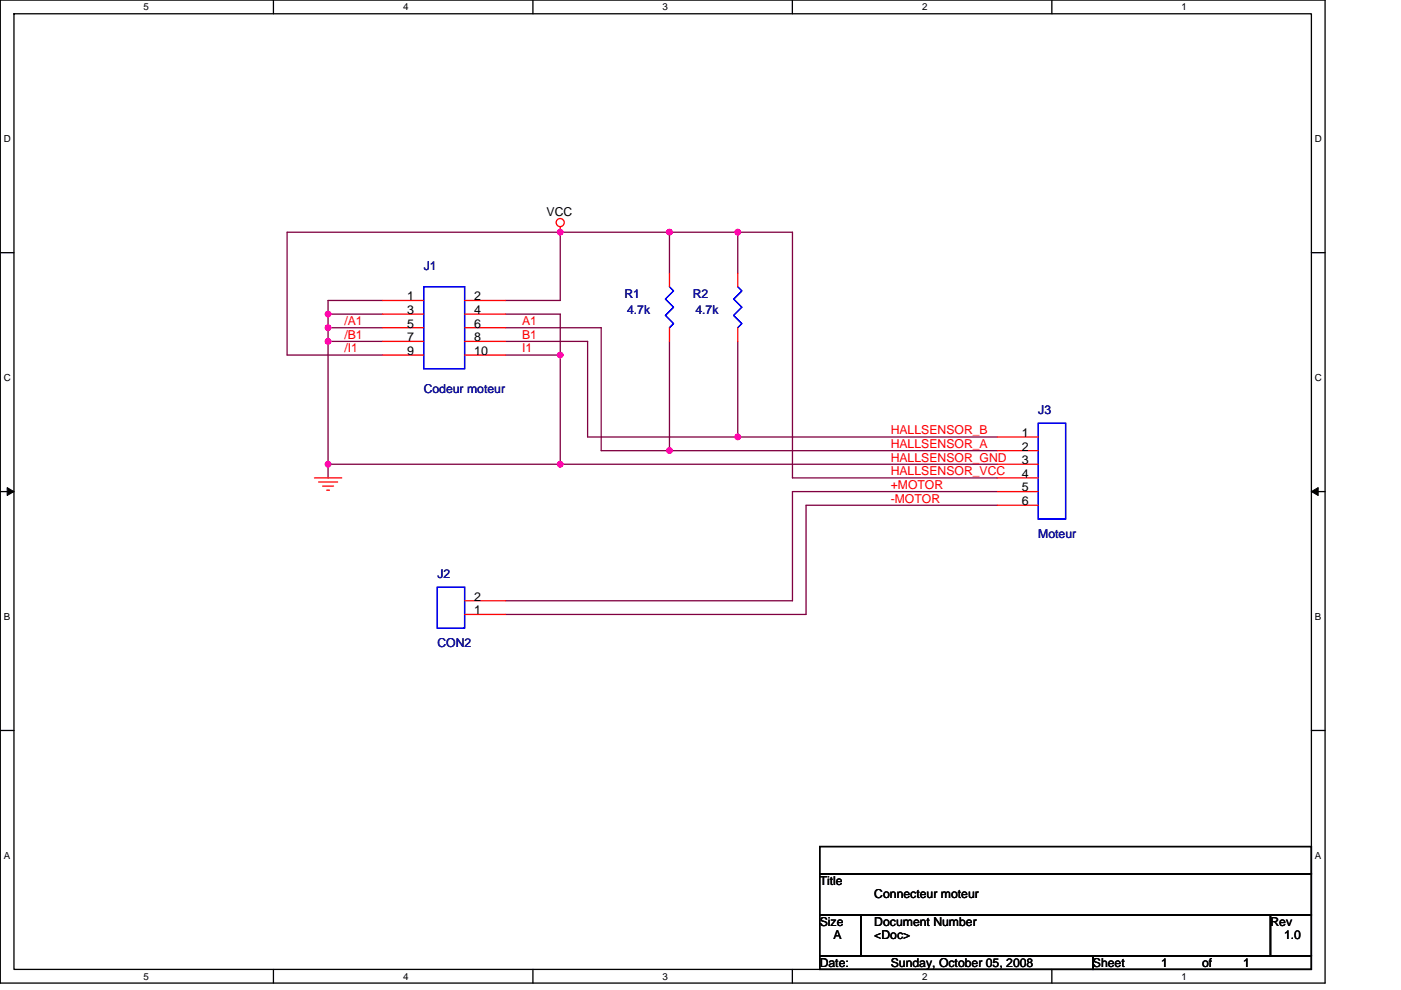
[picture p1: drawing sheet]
<svg xmlns="http://www.w3.org/2000/svg" width="297mm" height="210mm" viewBox="0 0 297 210" stroke-linecap="round" stroke-linejoin="round" font-family="sans-serif">
<path d="M.1 0h280.8v208.5h-280.8zM3 2.9h275v202.7h-275z" fill="none" stroke="#000" stroke-width=".28"/>
<g fill="#fff">
<path d="M30.5 .3h1.1v2.3h-1.1z"/>
<path d="M30.5 205.9h1.1v2.3h-1.1z"/>
</g>
<path d="M58 0v2.9M58 205.6v2.9" fill="none" stroke="#000" stroke-width=".28"/>
<g fill="#fff">
<path d="M85.5 .3h1.1v2.3h-1.1z"/>
<path d="M85.5 205.9h1.1v2.3h-1.1z"/>
</g>
<path d="M113 0v2.9M113 205.6v2.9" fill="none" stroke="#000" stroke-width=".28"/>
<g fill="#fff">
<path d="M140.5 .3h1.1v2.3h-1.1z"/>
<path d="M140.5 205.9h1.1v2.3h-1.1z"/>
</g>
<path d="M168 0v2.9M168 205.6v2.9" fill="none" stroke="#000" stroke-width=".28"/>
<g fill="#fff">
<path d="M195.5 .3h1.2v2.3h-1.2z"/>
<path d="M195.5 205.9h1.2v2.3h-1.2z"/>
</g>
<path d="M223 0v2.9M223 205.6v2.9" fill="none" stroke="#000" stroke-width=".28"/>
<g fill="#fff">
<path d="M250.5 .3h1.2v2.3h-1.2z"/>
<path d="M250.5 205.9h1.2v2.3h-1.2z"/>
<path d="M.8 28.3h1.5v2.3h-1.5z"/>
<path d="M278.8 28.3h1.5v2.3h-1.5z"/>
<path d="M.8 78.9h1.5v2.3h-1.5z"/>
<path d="M278.8 78.9h1.5v2.3h-1.5z"/>
</g>
<path d="M.1 53.6h2.9M278 53.6h2.9" fill="none" stroke="#000" stroke-width=".28"/>
<g fill="#fff">
<path d="M.8 129.6h1.4v2.3h-1.4z"/>
<path d="M278.8 129.6h1.4v2.3h-1.4z"/>
</g>
<path d="M.1 104.3h2.9M278 104.3h2.9" fill="none" stroke="#000" stroke-width=".28"/>
<path d="M1.5 103.4l1.5 .9-1.5 .8zM278 104.3l1.5-.9v1.7z" fill="#000" stroke="#000" stroke-width=".21"/>
<g fill="#fff">
<path d="M.8 180.3h1.4v2.3h-1.4z"/>
<path d="M278.8 180.3h1.4v2.3h-1.4z"/>
</g>
<path d="M.1 154.9h2.9M278 154.9h2.9M173.8 179.6h104.2v5.7h-104.2zM173.8 194h8.7v8.7h-8.7zM173.8 185.3h104.2v8.7h-104.2zM182.5 194h86.9v8.7h-86.9zM269.4 194h8.6v8.7h-8.6zM173.8 202.7h57.9v2.9h-57.9zM231.7 202.7h46.3v2.9h-46.3z" fill="none" stroke="#000" stroke-width=".28"/>
<g fill="none" stroke="#800040" stroke-width=".28">
<path d="M118.8 49.3v14.4h-11.6M118.8 49.3h-57.9v26h20.2M118.8 49.3h23.1M141.9 49.3h14.5M141.9 49.3v8.6M156.4 49.3h11.6v52.1h43.5M156.4 49.3v8.6M69.6 72.4v26.1M69.6 66.6v2.9M69.6 69.5v2.9M69.6 66.6h11.5M69.6 69.5h11.5"/>
<path d="M69.6 72.4h11.5M81.1 63.7h-11.5v2.9M107.2 75.3h11.6M107.2 66.6h11.6v8.7M107.2 72.4h17.4v20.3h31.8M107.2 69.5h20.3v26.1h14.4M118.8 75.3v23.2M141.9 72.4v23.2M156.4 72.4v20.3M69.6 98.5v2.9M69.6 98.5h49.2M118.8 98.5h92.7"/>
<path d="M141.9 95.6h69.6M156.4 92.7h55.1M211.5 107.2h-40.6v23.1h-63.7M211.5 104.3h-43.5v23.1h-60.8"/>
</g>
<g fill="#f0f" stroke="#f0f" stroke-width=".28">
<circle cx="69.6" cy="98.5" r=".57"/>
<circle cx="69.6" cy="66.6" r=".57"/>
<circle cx="69.6" cy="69.5" r=".57"/>
<circle cx="69.6" cy="72.4" r=".57"/>
<circle cx="156.4" cy="92.7" r=".57"/>
<circle cx="141.9" cy="49.2" r=".57"/>
<circle cx="118.8" cy="49.2" r=".57"/>
<circle cx="118.8" cy="98.5" r=".57"/>
<circle cx="141.9" cy="95.6" r=".57"/>
<circle cx="156.4" cy="49.2" r=".57"/>
<circle cx="118.8" cy="75.3" r=".57"/>
</g>
<g fill="none" stroke="#f00" stroke-width=".28">
<path d="M118.8 48.1v1.2M141.9 57.9v2.9M156.4 57.9v2.9M81.1 63.7h8.7M81.1 66.6h8.7M81.1 69.5h8.7M81.1 72.4h8.7M81.1 75.3h8.7M98.5 63.7h8.7M98.5 66.6h8.7M98.5 69.5h8.7M98.5 72.4h8.7"/>
<path d="M98.5 75.3h8.7M141.9 69.5v2.9M156.4 69.5v2.9M211.5 92.7h8.6M211.5 95.6h8.6M211.5 98.5h8.6M66.7 101.4h5.8M67.5 102.2h4.1M68.4 103.1h2.3M69.3 104h.5M211.5 101.4h8.6M211.5 104.3h8.6"/>
<path d="M211.5 107.2h8.6M98.5 130.3h8.7M98.5 127.4h8.7"/>
<circle cx="118.8" cy="47.2" r=".86"/>
</g>
<path d="M89.8 60.8h8.7v17.4h-8.7zM141.9 60.8l.9 .9-1.7 1.7 1.7 1.8-1.7 1.7 1.7 1.7-.9 .9M156.4 60.8l.9 .9-1.7 1.7 1.7 1.8-1.7 1.7 1.7 1.7-.9 .9M220.1 89.8h5.8v20.3h-5.8zM92.7 124.5h5.8v8.7h-5.8z" fill="none" stroke="#00f" stroke-width=".28"/>
<g font-size="2.6">
<text x="115.9" y="45.8">VCC</text>
<text x="86.3" y="63.7">1</text>
<text x="100.5" y="63.7">2</text>
<text x="86.3" y="66.6">3</text>
<text x="86.3" y="69.5">5</text>
<text x="100.5" y="66.6">4</text>
<text x="100.5" y="69.5">6</text>
<text x="86.3" y="72.4">7</text>
<text x="86.3" y="75.3">9</text>
<text x="100.5" y="72.4">8</text>
<text x="100.5" y="75.3">10</text>
<text x="216.6" y="92.7">1</text>
<text x="216.6" y="95.6">2</text>
<text x="216.6" y="98.4">3</text>
<text x="216.6" y="101.3">4</text>
<text x="216.6" y="104.2">5</text>
<text x="216.6" y="107.1">6</text>
<text x="100.5" y="130.3">1</text>
<text x="100.5" y="127.4">2</text>
<text x="173.8" y="187.7">Title</text>
<text x="185.4" y="190.6">Connecteur moteur</text>
<text x="173.8" y="196.4">Size</text>
<text x="185.4" y="196.4">Document Number</text>
<text x="269.4" y="196.4">Rev</text>
<text x="176.7" y="199.3">A</text>
<text x="185.4" y="199.3">&lt;Doc&gt;</text>
<text x="272.2" y="199.3">1.0</text>
<text x="173.8" y="205">Date:</text>
<text x="188.9" y="205">Sunday, October 05, 2008</text>
<text x="231.7" y="205">Sheet</text>
<text x="246.2" y="205">1</text>
<text x="254.9" y="205">of</text>
<text x="263.6" y="205">1</text>
</g>
<g font-size="2.6" fill="#000080">
<text x="89.8" y="57.4">J1</text>
<text x="132.4" y="63.2">R1</text>
<text x="146.9" y="63.2">R2</text>
<text x="133" y="66.6">4.7k</text>
<text x="147.4" y="66.6">4.7k</text>
<text x="89.8" y="83.4">Codeur moteur</text>
<text x="220.1" y="87.8">J3</text>
<text x="220.1" y="114.1">Moteur</text>
<text x="92.7" y="122.5">J2</text>
<text x="92.7" y="137.3">CON2</text>
</g>
<g font-size="2.6" fill="#f00">
<text x="73" y="68.9">/A1</text>
<text x="73" y="71.8">/B1</text>
<text x="110.7" y="71.8">B1</text>
<text x="110.7" y="68.9">A1</text>
<text x="73" y="74.7">/I1</text>
<text x="110.7" y="74.7">I1</text>
<text x="188.8" y="95">HALLSENSOR_A</text>
<text x="188.8" y="92.1">HALLSENSOR_B</text>
<text x="188.8" y="100.8">HALLSENSOR_VCC</text>
<text x="188.8" y="97.9">HALLSENSOR_GND</text>
<text x="188.8" y="106.6">-MOTOR</text>
<text x="188.8" y="103.7">+MOTOR</text>
</g>
<g font-size="2.1">
<text x="30.5" y="2.2">5</text>
<text x="85.5" y="2.2">4</text>
<text x="140.5" y="2.2">3</text>
<text x="195.5" y="2.2">2</text>
<text x="250.5" y="2.2">1</text>
<text x=".8" y="30.1">D</text>
<text x="278.8" y="30.1">D</text>
<text x=".8" y="80.8">C</text>
<text x="278.8" y="80.8">C</text>
<text x=".8" y="131.4">B</text>
<text x="278.8" y="131.4">B</text>
<text x=".8" y="182.1">A</text>
<text x="278.8" y="182.1">A</text>
<text x="30.5" y="207.8">5</text>
<text x="85.5" y="207.8">4</text>
<text x="140.5" y="207.8">3</text>
<text x="195.5" y="207.8">2</text>
<text x="250.5" y="207.8">1</text>
</g>
</svg>
